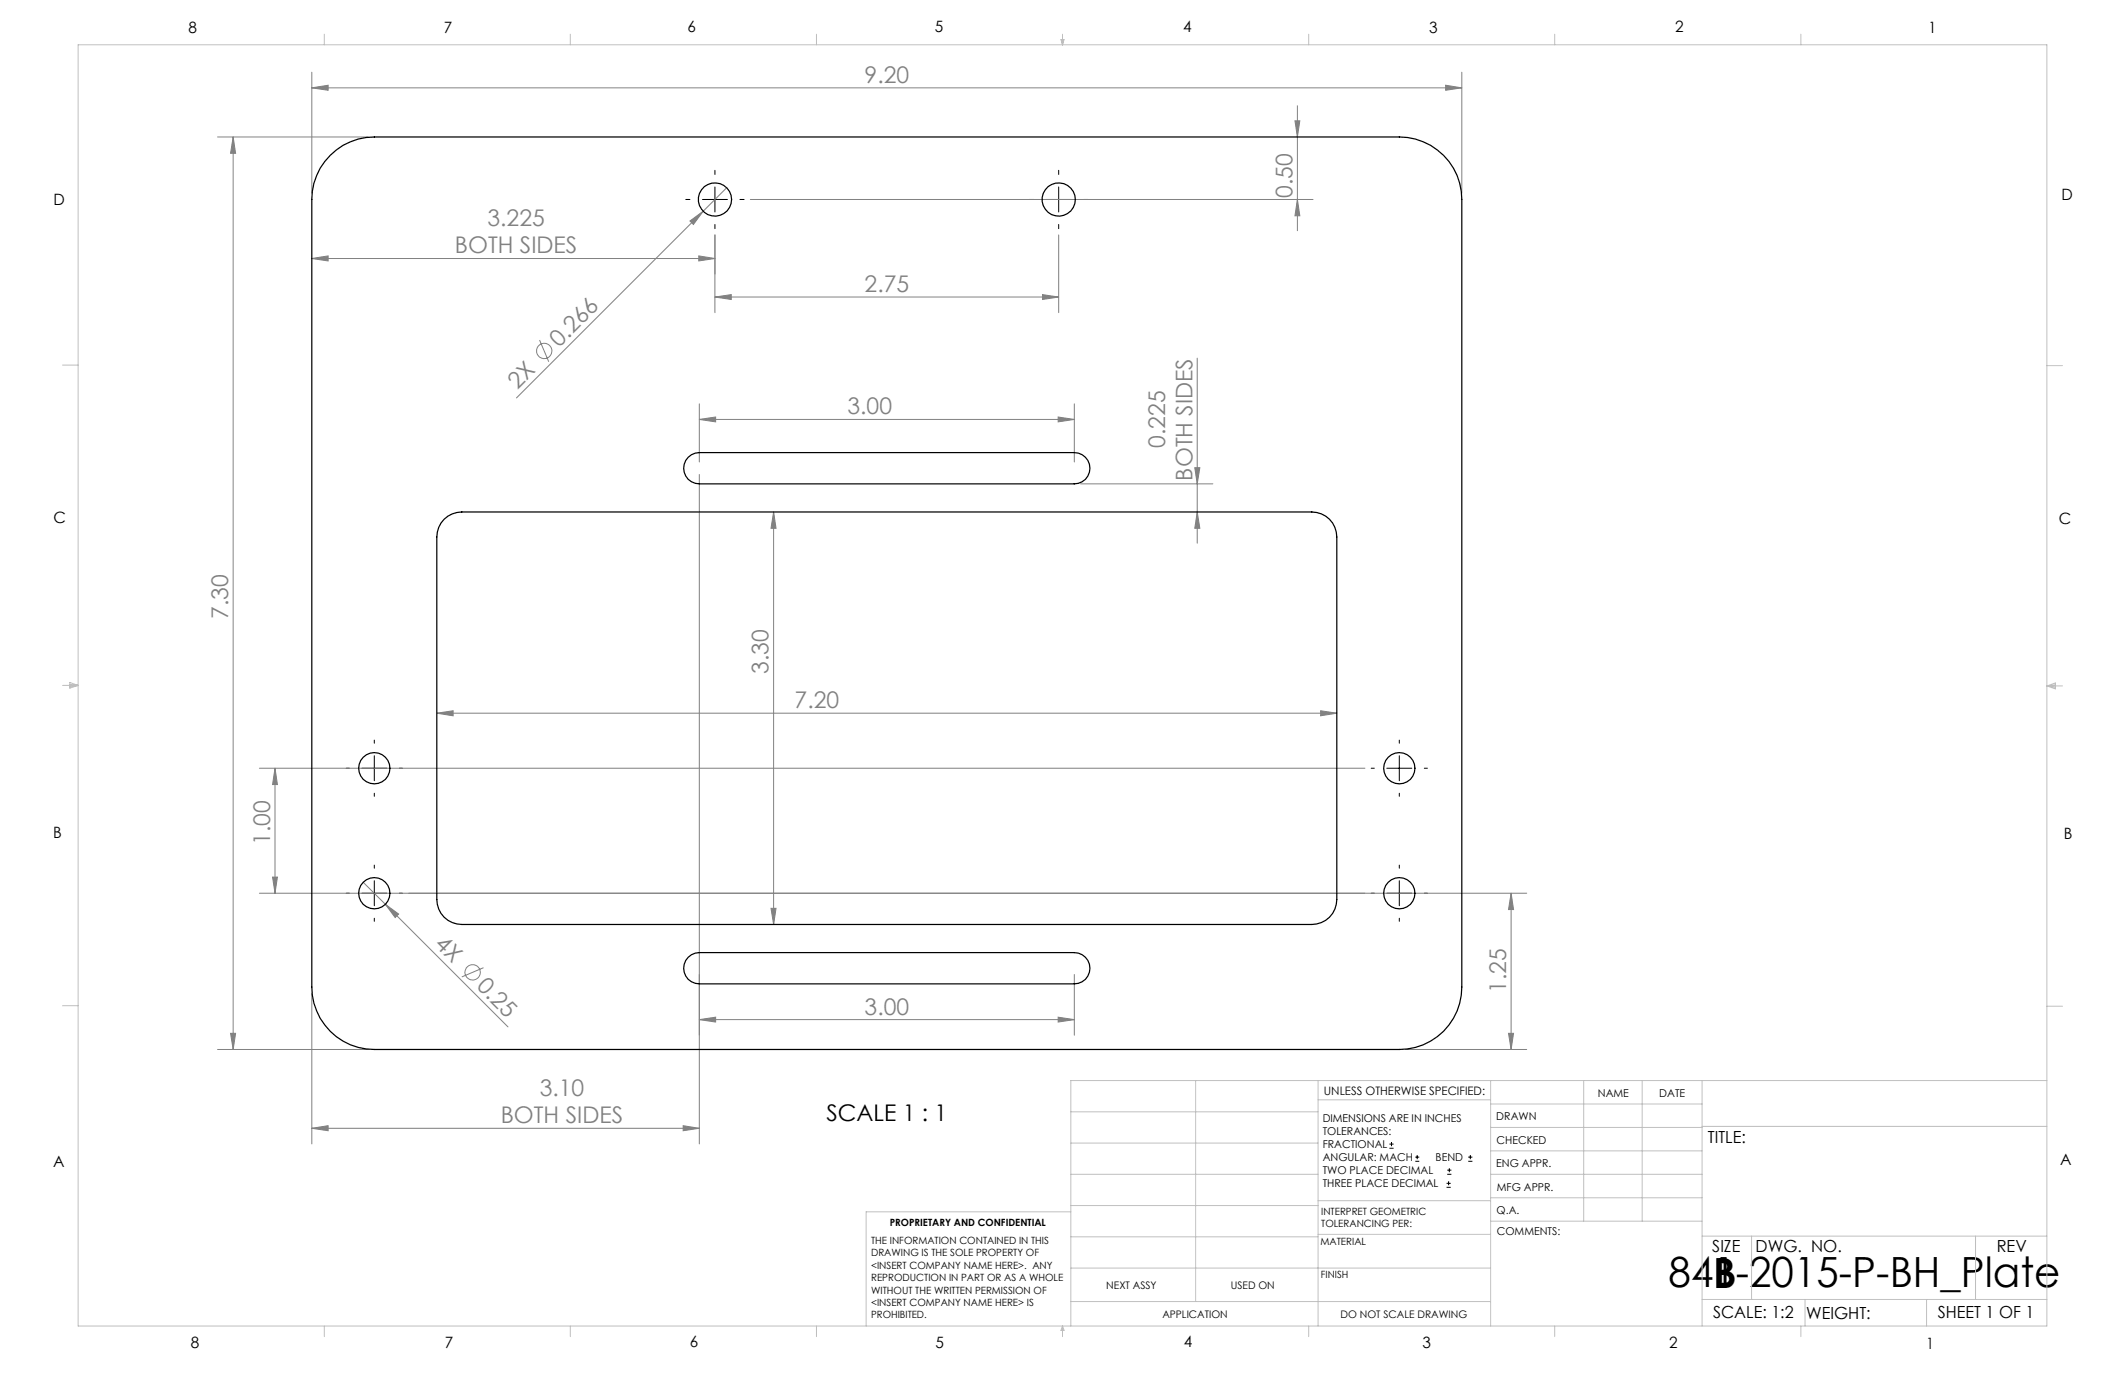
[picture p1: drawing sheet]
<svg xmlns="http://www.w3.org/2000/svg" width="432mm" height="279mm" viewBox="0 0 432 279" stroke-linecap="round" stroke-linejoin="round" font-family="sans-serif">
<g fill="none" stroke="#808080" stroke-width=".2">
<path d="M63.4 17.9l3.3-.6v1zM63.4 14.7v24.6M63.4 17.9h233.6M293.8 17.3l3.2 .6-3.2 .4zM297 14.7v24.6M44.2 27.8h30.6M47.4 27.8l.5 3.4h-1.1zM47.4 27.8v185.5M147.7 38.1l-42.7 42.8M263.1 24.6h1l-.5 3.2zM263.6 21.5v25.4M63.4 52.5l3.3-.5v1z"/>
<path d="M63.4 52.5h81.9M140.2 44.9l2.7-2-2 2.7zM142 52l3.3 .5-3.3 .5zM145.3 47.7v15.8M152.5 40.5h114.3M211.8 59.9l3.3 .5-3.3 .5zM215.1 47.7v15.8M263.6 40.5l.5 3.4h-1zM109.6 69.1l1.9 4.4M145.3 60.4l3.3-.5v1zM145.3 60.4h69.8M243.3 72.8v37.6"/>
<path d="M142.1 96.4v136M142.1 85.2l3.3-.5v1zM142.1 82.1v11.8M142.1 85.2h76.2M215 84.7l3.3 .5-3.3 .5zM218.3 82.1v11.8M219.6 98.3h26.9M242.8 95h1l-.5 3.3zM157.2 104l.5 3.4h-1zM157.2 104v83.9M243.3 104l.5 3.4h-1zM52.7 156.1h224.7"/>
<path d="M55.9 156.1l.5 3.3h-1zM55.9 156.1v25.4M88.8 144.9l3.3-.5v1.1zM88.8 144.9h182.8M268.4 144.4l3.2 .5-3.2 .6zM55.4 178.2h1l-.5 3.3zM73.8 179.3l4.5 4.5M78.3 183.8l2.7 1.9-.7 .7zM78.3 183.8l24.9 24.9M98.2 196.6l-4.4 1.9M156.7 184.6h1l-.5 3.3zM218.3 198v12.4"/>
<path d="M307.1 181.5l.5 3.3h-1.1zM307.1 181.5v31.8M310.2 181.5h-257.5M44.2 213.3h30.6M46.8 210h1.1l-.5 3.3zM63.4 201.8v30.6M142.1 207.2l3.3-.5v1zM142.1 207.2h76.2M215 206.7l3.3 .5-3.3 .5zM285.6 213.3h24.6M306.5 210h1.1l-.5 3.3zM63.4 229.3l3.3-.6v1.1z"/>
<path d="M63.4 229.3h78.7M138.8 228.7l3.3 .6-3.3 .5z"/>
<circle cx="110.6" cy="71.3" r="1.56"/>
<circle cx="96" cy="197.6" r="1.56"/>
</g>
<g fill="none" stroke="#000" stroke-width=".2">
<path d="M145.3 34.6v.9M145.3 38v5.1M215.1 34.6v.9M215.1 38v5.1M139.3 40.5h.9M142.7 40.5h5.1M145.3 45.6v.9M150.4 40.5h.8M209.2 40.5h.8M212.6 40.5h5.1M215.1 45.6v.9M220.2 40.5h.9"/>
<path d="M70.3 156.1h.7M73.5 156.1h5.1M76.1 150.4v.6M76.1 153.6v5M81.1 156.1h.7M278.6 156.1h.7M281.8 156.1h5.1M284.3 150.4v.6M284.3 153.6v5M289.4 156.1h.7M76.1 161.2v.6M76.1 175.8v.6"/>
<path d="M76.1 179v5M284.3 161.2v.6M284.3 175.8v.6M284.3 179v5M70.3 181.5h.7M73.5 181.5h5.1M76.1 186.6v.6M81.1 181.5h.7M278.6 181.5h.7M281.8 181.5h5.1M284.3 186.6v.6M289.4 181.5h.7"/>
<path d="M282.3 233.3h.9M282.3 232.5h.9M282.8 232.1v.8M287.6 236h.8M287.6 235.1h.8M288 234.7v.8M294.1 238.6h.8M294.1 237.8h.8M294.5 237.4v.8M298.3 236h.9M298.3 235.1h.9M298.8 234.7v.8"/>
<path d="M293.9 241.3h.9M293.9 240.5h.9M294.4 240v.8"/>
</g>
<g fill="none" stroke="#c0c0c0" stroke-width=".2">
<path d="M15.9 9.1h400v260.4h-400zM65.9 6.9v2.2M115.9 6.9v2.2M165.9 6.9v2.2M215.6 8h.6l-.3 1.1zM215.7 8l.2 1.1M215.9 6.9v2.2M216 8l-.1 1.1M265.9 6.9v2.2M315.9 6.9v2.2M365.9 6.9v2.2M12.7 74.2h3.2"/>
<path d="M415.9 74.3h3.2M12.7 139.3h3.2M14.2 139.1l1.7 .2M14.2 138.7l1.7 .6-1.7 .5zM15.9 139.3l-1.7 .3M415.9 139.4h3.2M415.9 139.4l1.8-.6v1.2zM415.9 139.4l1.8 .3M417.7 139.2l-1.8 .2M12.7 204.4h3.2M243 219.6v44.9M267.8 219.6v49.9"/>
<path d="M302.9 219.6v49.9M321.8 219.6v28.5M333.7 219.6v28.5M345.9 219.6v49.9M415.9 204.5h3.2M415.9 219.6h-198.3v49.9M217.6 238.6h50.2M217.6 232.3h50.2M217.6 225.9h50.2M267.8 223.5h35.1M302.9 233.9h43M302.9 229.1h43"/>
<path d="M302.9 224.3h43M302.9 238.6h43M345.9 228.9h70M217.6 257.7h85.3M217.6 251.3h50.2M217.6 245h50.2M217.6 246.2h-41.6v23.3M267.8 250.8h35.1M267.8 244h35.1M302.9 248.1h43M302.9 243.4h43M345.9 251.2h70"/>
<path d="M355.9 251.2v12.9M401.4 251.2v12.9M65.9 269.5v2.1M115.9 269.5v2.1M165.9 269.5v2.1M215.9 269.5v2.1M215.9 269.5l.3 .8h-.6zM217.6 264.5h85.3M265.9 269.5v2.1M315.9 269.5v2.1M345.9 264.1h70M365.9 269.5v2.1"/>
<path d="M366.8 264.1v5.4M391.5 264.1v5.4"/>
</g>
<g fill="#808080">
<path d="M140.2 44.9l2.7-2-2 2.7z"/>
<path d="M78.3 183.8l2.7 1.9-.7 .7z"/>
<path d="M142 52l3.3 .5-3.3 .5zM63.4 52.5l3.3-.5v1zM138.8 228.7l3.3 .6-3.3 .5zM63.4 229.3l3.3-.6v1.1z"/>
<path d="M63.4 17.9l3.3-.6v1zM293.8 17.3l3.2 .6-3.2 .4zM145.3 60.4l3.3-.5v1zM211.8 59.9l3.3 .5-3.3 .5zM142.1 85.2l3.3-.5v1zM215 84.7l3.3 .5-3.3 .5zM142.1 207.2l3.3-.5v1zM215 206.7l3.3 .5-3.3 .5z"/>
<path d="M88.8 144.9l3.3-.5v1.1zM268.4 144.4l3.2 .5-3.2 .6z"/>
<path d="M46.8 210h1.1l-.5 3.3zM47.4 27.8l.5 3.4h-1.1zM306.5 210h1.1l-.5 3.3zM307.1 181.5l.5 3.3h-1.1zM156.7 184.6h1l-.5 3.3zM157.2 104l.5 3.4h-1z"/>
<path d="M263.1 24.6h1l-.5 3.2zM263.6 40.5l.5 3.4h-1zM55.9 156.1l.5 3.3h-1zM55.4 178.2h1l-.5 3.3zM242.8 95h1l-.5 3.3zM243.3 104l.5 3.4h-1z"/>
</g>
<g fill="none" stroke="#000" stroke-width=".25">
<path d="M67.1 31.6a12.7 12.7 0 0 1 9-3.8h208.2a12.7 12.7 0 0 1 12.7 12.7v160.1a12.6 12.6 0 0 1-12.7 12.7h-208.2a12.7 12.7 0 0 1-12.7-12.7v-160.1a12.7 12.7 0 0 1 3.7-8.9zM139.8 92.9l.7-.5 .8-.3 .8-.1h76.2a3.2 3.2 0 0 1 3.2 3.1 3.2 3.2 0 0 1-3.2 3.2h-76.2a3.2 3.2 0 0 1-2.9-1.9 3.2 3.2 0 0 1 .6-3.5zM90.2 105.5a5.2 5.2 0 0 1 3.6-1.5h172.8a5.1 5.1 0 0 1 5 5.1v73.7a5.1 5.1 0 0 1-5 5.1h-172.8a5.1 5.1 0 0 1-5-5.1v-73.7a5.2 5.2 0 0 1 1.4-3.6zM139.8 194.5l.7-.5 .8-.3 .8-.1h76.2a3.2 3.2 0 0 1 3.2 3.1 3.2 3.2 0 0 1-3.2 3.2h-76.2a3.2 3.2 0 0 1-2.9-1.9 3.2 3.2 0 0 1 .6-3.5z"/>
<circle cx="145.3" cy="40.5" r="3.4"/>
<circle cx="215.1" cy="40.5" r="3.4"/>
<circle cx="76.1" cy="156.1" r="3.2"/>
<circle cx="284.3" cy="156.1" r="3.2"/>
<circle cx="76.1" cy="181.5" r="3.2"/>
<circle cx="284.3" cy="181.5" r="3.2"/>
</g>
<g font-size="8.5">
<text x="339.1" y="261.6">841-2015-P-BH_Plate</text>
<text x="348.1" y="261.8">B</text>
</g>
<g font-size="4.7" fill="#808080">
<text x="175.7" y="16.8">9.20</text>
<text x="262.6" y="40.2" transform="rotate(-90 262.6 40.2)">0.50</text>
<text x="99.1" y="45.9">3.225</text>
<text x="92.4" y="51.5">BOTH SIDES</text>
<text x="175.7" y="59.3">2.75</text>
<text x="113.6" y="70.7" transform="rotate(-45 113.6 70.7)">0.266</text>
<text x="105.1" y="79.2" transform="rotate(-45 105.1 79.2)">2X</text>
<text x="172.2" y="84.2">3.00</text>
<text x="236.7" y="91" transform="rotate(-90 236.7 91)">0.225</text>
<text x="242.3" y="97.7" transform="rotate(-90 242.3 97.7)">BOTH SIDES</text>
<text x="46.4" y="125.8" transform="rotate(-90 46.4 125.8)">7.30</text>
<text x="156.2" y="136.9" transform="rotate(-90 156.2 136.9)">3.30</text>
<text x="161.5" y="143.9">7.20</text>
<text x="54.9" y="171.7" transform="rotate(-90 54.9 171.7)">1.00</text>
<text x="88.2" y="192.1" transform="rotate(45 88.2 192.1)">4X</text>
<text x="96.7" y="200.6" transform="rotate(45 96.7 200.6)">0.25</text>
<text x="306" y="201.7" transform="rotate(-90 306 201.7)">1.25</text>
<text x="175.7" y="206.2">3.00</text>
<text x="109.7" y="222.7">3.10</text>
<text x="101.7" y="228.2">BOTH SIDES</text>
</g>
<text font-size="4.7" x="167.9" y="227.8">SCALE 1 : 1</text>
<g font-size="3.4">
<text x="347.1" y="232.3">TITLE:</text>
<text x="347.9" y="254.3">SIZE</text>
<text x="356.7" y="254.4">DWG. NO.</text>
<text x="405.7" y="254.5">REV</text>
<text x="348.1" y="267.9">SCALE: 1:2</text>
<text x="367" y="268">WEIGHT:</text>
<text x="393.8" y="267.9">SHEET 1 OF 1</text>
</g>
<g font-size="3.2">
<text x="38.3" y="6.7">8</text>
<text x="90.2" y="6.7">7</text>
<text x="139.7" y="6.5">6</text>
<text x="190" y="6.5">5</text>
<text x="240.4" y="6.5">4</text>
<text x="290.4" y="6.7">3</text>
<text x="340.4" y="6.5">2</text>
<text x="391.9" y="6.7">1</text>
<text x="10.9" y="41.6">D</text>
<text x="418.9" y="40.7">D</text>
<text x="10.9" y="106.3">C</text>
<text x="418.4" y="106.4">C</text>
<text x="10.8" y="170.2">B</text>
<text x="419.4" y="170.6">B</text>
<text x="10.8" y="237.2">A</text>
<text x="418.6" y="236.8">A</text>
<text x="38.8" y="273.8">8</text>
<text x="90.4" y="273.8">7</text>
<text x="140.2" y="273.8">6</text>
<text x="190.1" y="273.9">5</text>
<text x="240.5" y="273.8">4</text>
<text x="289" y="273.9">3</text>
<text x="339.1" y="273.8">2</text>
<text x="391.4" y="274.1">1</text>
</g>
<text font-size="2.4" x="269" y="222.4">UNLESS OTHERWISE SPECIFIED:</text>
<g font-size="2.2">
<text x="268.8" y="228">DIMENSIONS ARE IN INCHES</text>
<text x="304.1" y="227.7">DRAWN</text>
<text x="324.7" y="222.9">NAME</text>
<text x="337.2" y="222.9">DATE</text>
<text x="268.8" y="230.6">TOLERANCES:</text>
<text x="268.8" y="233.3">FRACTIONAL</text>
<text x="304.1" y="232.6">CHECKED</text>
<text x="268.8" y="236">ANGULAR: MACH</text>
<text x="268.8" y="238.6">TWO PLACE DECIMAL</text>
<text x="291.7" y="236">BEND</text>
<text x="304" y="237.2">ENG APPR.</text>
<text x="268.8" y="241.3">THREE PLACE DECIMAL</text>
<text x="304.2" y="241.9">MFG APPR.</text>
<text x="304.1" y="246.7">Q.A.</text>
<text x="304.1" y="250.9">COMMENTS:</text>
</g>
<g font-size="2.1">
<text x="224.8" y="262">NEXT ASSY</text>
<text x="250.1" y="261.9">USED ON</text>
<text x="236.2" y="267.8">APPLICATION</text>
<text x="272.4" y="267.8">DO NOT SCALE DRAWING</text>
</g>
<g font-size="2">
<text x="180.8" y="249.2">PROPRIETARY AND CONFIDENTIAL</text>
<text x="268.5" y="246.8">INTERPRET GEOMETRIC</text>
<text x="268.5" y="249.4">TOLERANCING PER:</text>
<text x="177" y="252.8">THE INFORMATION CONTAINED IN THIS</text>
<text x="177" y="255.3">DRAWING IS THE SOLE PROPERTY OF</text>
<text x="177" y="257.8">&lt;INSERT COMPANY NAME HERE&gt;. ANY</text>
<text x="268.3" y="252.9">MATERIAL</text>
<text x="177" y="260.3">REPRODUCTION IN PART OR AS A WHOLE</text>
<text x="177" y="262.9">WITHOUT THE WRITTEN PERMISSION OF</text>
<text x="268.4" y="259.7">FINISH</text>
<text x="177" y="265.4">&lt;INSERT COMPANY NAME HERE&gt; IS</text>
<text x="177" y="267.9">PROHIBITED.</text>
</g>
</svg>
